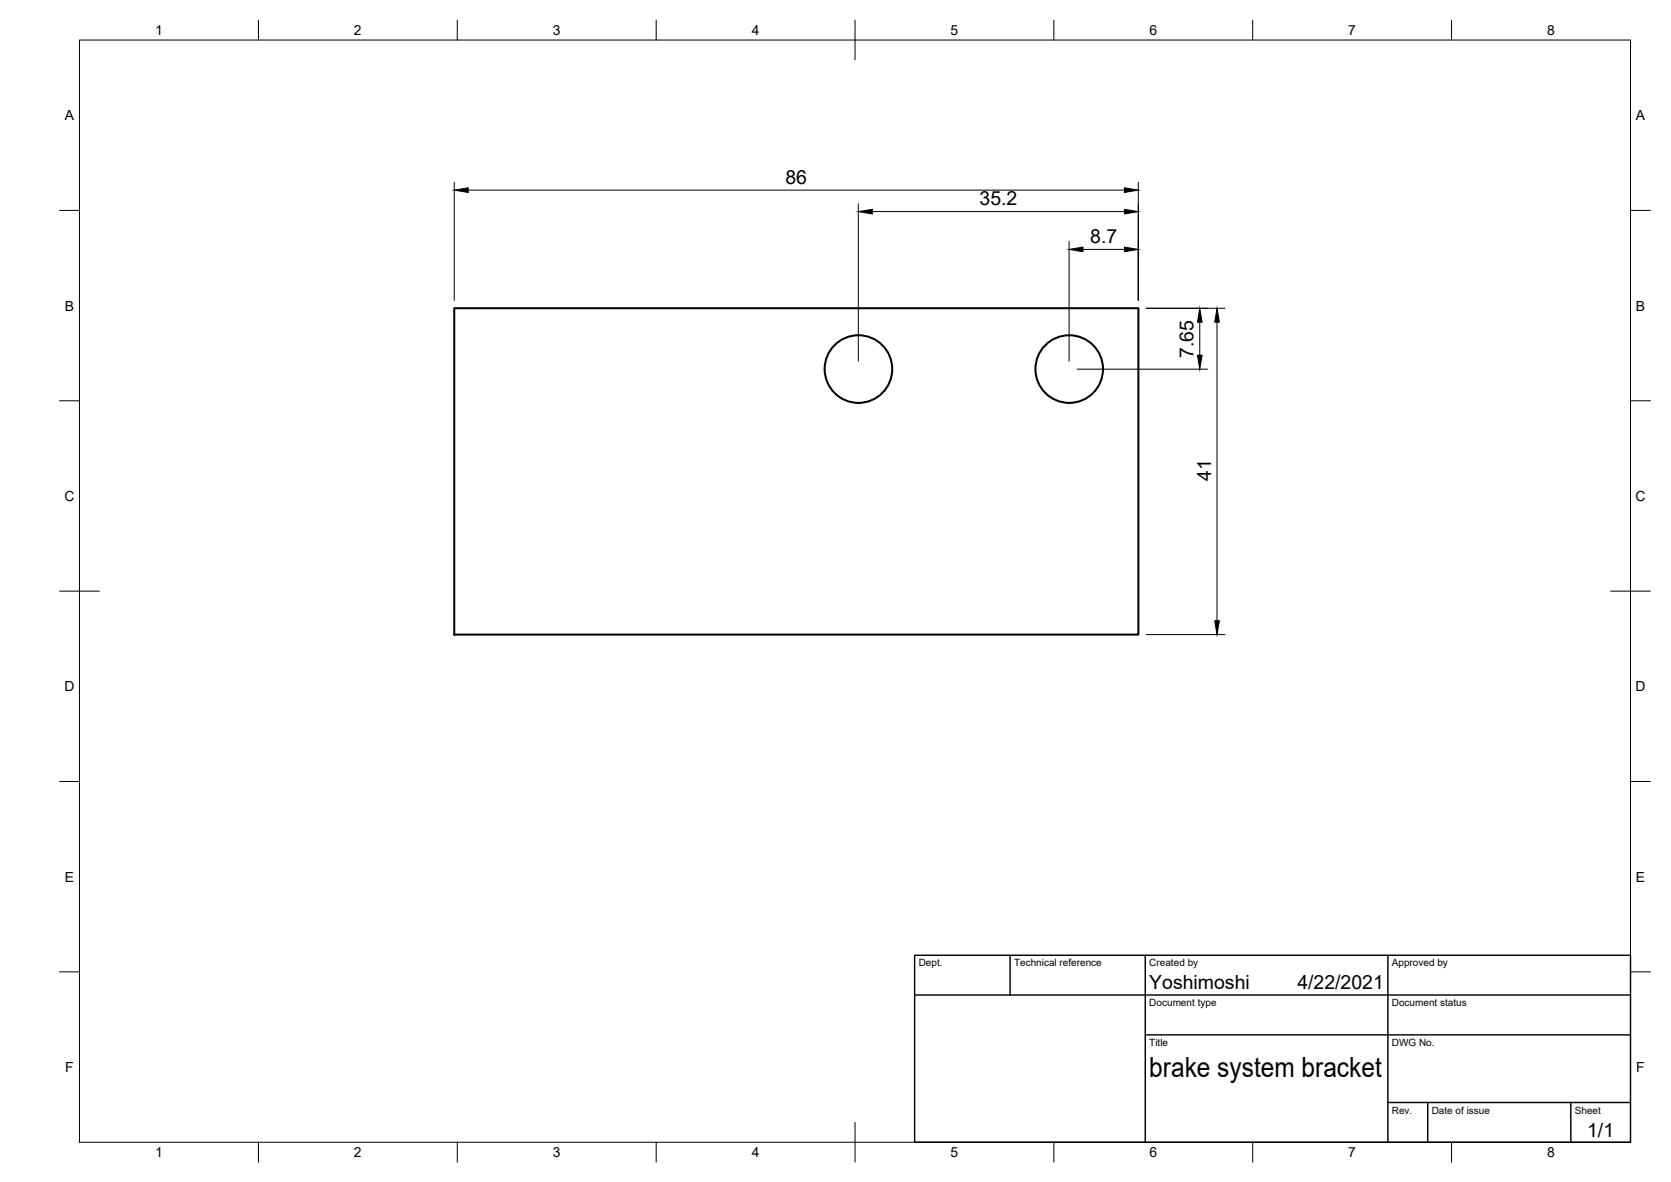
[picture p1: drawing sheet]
<svg xmlns="http://www.w3.org/2000/svg" width="420mm" height="297mm" viewBox="0 0 420 297" stroke-linecap="round" stroke-linejoin="round" font-family="sans-serif">
<!-- layer: Visible -->
<g fill="none" stroke="#000" stroke-width=".51">
<path d="M114.2 77.5h172v82h-172z"/>
<circle cx="215.8" cy="92.7" r="8.5"/>
<circle cx="268.8" cy="92.7" r="8.5"/>
</g>
<!-- layer: Border -->
<g fill="none" stroke="#000" stroke-width=".25">
<path d="M20 10.1h390v276.9h-390zM65 5.1v5M115 5.1v5M165 5.1v5M215 5.1v10M265 5.1v5M315 5.1v5M365 5.1v5M15 52.9h5M410 52.9h5M15 100.7h5M410 100.7h5"/>
<path d="M15 148.6h10M405 148.6h10M15 196.4h5M410 196.4h5M15 244.2h5M410 244.2h5M65 287v5M115 287v5M165 287v5M215 282.1v9.9M265 287v5M315 287v5"/>
<path d="M365 287v5"/>
</g>
<!-- layer: TitleBlock -->
<path d="M230 240.1h180v46.9h-180zM230 250h180M254 240.1v9.9M288 240.1v46.9M349 240.1v46.9M288 260.1h122M349 277.1h61M359 277.1v9.9M395 277.1v9.9" fill="none" stroke="#000" stroke-width=".36"/>
<!-- layer: Dimensions -->
<path d="M114.2 45.8v29.7M117.7 47.8h165M215.8 51.2v39.6M219.3 53.2h63.4M286.2 45.8v29.7M268.8 60.7v30.1M272.3 62.7h10.4M288.2 77.5h19.8M270.8 92.8h32.9M301.7 81v8.3M306 81v75M288.2 159.5h19.8" fill="none" stroke="#000" stroke-width=".25"/>
<path d="M114.2 47.8l3.5-.6v1.2zM215.8 53.2l3.5-.6v1.2zM282.7 47.2l3.5 .6-3.5 .6zM282.7 52.6l3.5 .6-3.5 .6zM268.8 62.7l3.5-.6v1.2zM282.7 62.1l3.5 .6-3.5 .6zM301.1 89.3h1.2l-.6 3.5zM301.7 77.5l.6 3.5h-1.2zM306 77.5l.6 3.5h-1.2zM305.4 156h1.2l-.6 3.5z" fill="#000" stroke="#000" stroke-width=".25"/>
<text font-size="7" x="289" y="270.6">brake system bracket</text>
<g font-size="4.9">
<text x="197.5" y="46.2">86</text>
<text x="246.3" y="51.6">35.2</text>
<text x="274.1" y="61.1">8.7</text>
<text x="300.1" y="89.9" transform="rotate(-90 300.1 89.9)">7.65</text>
<text x="304.5" y="120.8" transform="rotate(-90 304.5 120.8)">41</text>
<text x="289" y="248.5">Yoshimoshi</text>
<text x="326.2" y="248.5">4/22/2021</text>
<text x="399.1" y="285.7">1/1</text>
</g>
<g font-size="3.5">
<text x="39" y="8.8">1</text>
<text x="89" y="8.8">2</text>
<text x="139" y="8.8">3</text>
<text x="189" y="8.8">4</text>
<text x="239" y="8.8">5</text>
<text x="289" y="8.8">6</text>
<text x="339" y="8.8">7</text>
<text x="389" y="8.8">8</text>
<text x="16.3" y="30.2">A</text>
<text x="411.3" y="30.2">A</text>
<text x="16.3" y="78">B</text>
<text x="411.3" y="78">B</text>
<text x="16.2" y="125.9">C</text>
<text x="411.2" y="125.9">C</text>
<text x="16.2" y="173.7">D</text>
<text x="411.2" y="173.7">D</text>
<text x="16.3" y="221.6">E</text>
<text x="411.3" y="221.6">E</text>
<text x="16.4" y="269.4">F</text>
<text x="411.4" y="269.4">F</text>
<text x="39" y="290.8">1</text>
<text x="89" y="290.8">2</text>
<text x="139" y="290.8">3</text>
<text x="189" y="290.8">4</text>
<text x="239" y="290.8">5</text>
<text x="289" y="290.8">6</text>
<text x="339" y="290.8">7</text>
<text x="389" y="290.8">8</text>
</g>
<g font-size="2.5">
<text x="231" y="242.9">Dept.</text>
<text x="255" y="242.9">Technical reference</text>
<text x="289" y="242.9">Created by</text>
<text x="350" y="242.9">Approved by</text>
<text x="289" y="252.8">Document type</text>
<text x="350" y="252.8">Document status</text>
<text x="289" y="262.9">Title</text>
<text x="350" y="262.9">DWG No.</text>
<text x="350" y="279.9">Rev.</text>
<text x="360" y="279.9">Date of issue</text>
<text x="396" y="279.9">Sheet</text>
</g>
</svg>
